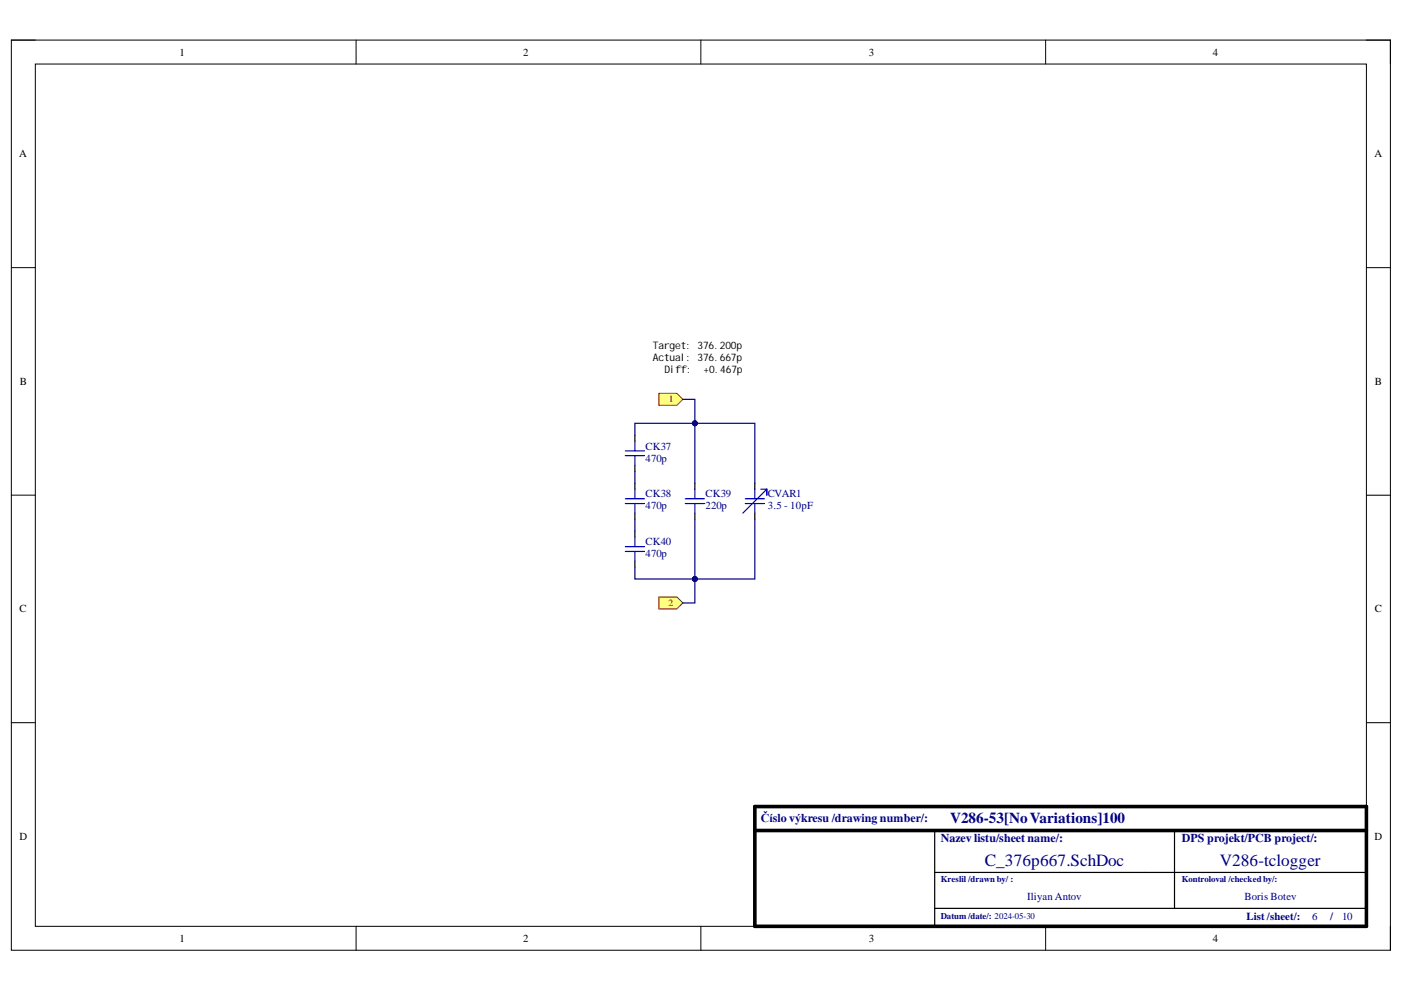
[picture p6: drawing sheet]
<svg xmlns="http://www.w3.org/2000/svg" width="297mm" height="210mm" viewBox="0 0 297 210" stroke-linecap="round" stroke-linejoin="round" font-family="sans-serif">
<path d="M2.4 8.5h291.8v192.6h-291.8z" fill="none" stroke="#000" stroke-width=".21"/>
<path d="M7.5 13.6h281.6v182.4h-281.6z" fill-rule="evenodd" fill="#fff"/>
<g fill="none" stroke="#000" stroke-width=".21">
<path d="M2.4 8.5h5.1M7.5 13.6h281.6v182.4h-281.6zM75.3 8.5v5.1M148.3 8.5v5.1M221.2 8.5v5.1M289.1 8.5h5.1v5.1M2.4 56.6h5.1M289.1 56.6h5.1M2.4 104.8h5.1M289.1 104.8h5.1M2.4 152.9h5.1M289.1 152.9h5.1"/>
<path d="M75.3 196v5.1M148.3 196v5.1M221.2 196v5.1M294.2 196v5.1"/>
</g>
<path d="M159.7 170.7h129.4v25.3h-129.4zM159.7 175.7h129.4" fill="none" stroke="#000" stroke-width=".76"/>
<path d="M197.8 175.7v20.3M248.5 175.7v16.5M197.8 184.6h91.3M197.8 192.2h91.3" fill="none" stroke="#000" stroke-width=".25"/>
<path d="M139.4 83.2h3.8l1.3 1.3-1.3 1.3h-3.8z" fill-rule="evenodd" fill="#ffff80"/>
<path d="M139.4 83.2h3.8l1.3 1.3-1.3 1.3h-3.8z" fill="none" stroke="#800000" stroke-width=".21"/>
<path d="M139.4 126.3h3.8l1.3 1.3-1.3 1.3h-3.8z" fill-rule="evenodd" fill="#ffff80"/>
<path d="M139.4 126.3h3.8l1.3 1.3-1.3 1.3h-3.8z" fill="none" stroke="#800000" stroke-width=".21"/>
<path d="M134.3 92.1v1.3M134.3 98.4v1.3M134.3 102.2v1.3M134.3 108.6v1.2M134.3 112.4v1.2M134.3 118.7v1.3M147 102.2v1.3M147 108.6v1.2M159.7 102.2v1.3M159.7 108.6v1.2" fill="none" stroke="#000" stroke-width=".25"/>
<g fill="none" stroke="#00f" stroke-width=".25">
<path d="M132.3 96.4h4.1M132.3 95.4h4.1M134.3 93.4v2M134.3 96.4v2M132.3 106.5h4.1M132.3 105.5h4.1M132.3 116.7h4.1M132.3 115.7h4.1M134.3 103.5v2M134.3 106.5v2.1M134.3 113.6v2.1M134.3 116.7v2"/>
<path d="M145 106.5h4M145 105.5h4M147 103.5v2M147 106.5v2.1M157.7 106.5h4M157.7 105.5h4M159.7 103.5v2M159.7 106.5v2.1M161 103.5h1.2M162.2 103.5l-5 5.1M162.2 103.5v1.3"/>
</g>
<path d="M136.9 71.8h20.3v7.6h-20.3z" fill-rule="evenodd" fill="#fff"/>
<path d="M136.9 71.8h20.3v7.6h-20.3z" fill="none" stroke="#fff" stroke-width=".21"/>
<path d="M134.3 99.7v2.5M134.3 109.8v2.6M159.7 109.8v12.7h-12.7" fill="none" stroke="#000080" stroke-width=".25"/>
<circle cx="147" cy="122.5" r=".51" fill="#000080"/>
<circle cx="147" cy="122.5" r=".51" fill="none" stroke="#000080" stroke-width=".21"/>
<path d="M147 109.8v12.7" fill="none" stroke="#000080" stroke-width=".25"/>
<circle cx="147" cy="122.5" r=".51" fill="#000080"/>
<circle cx="147" cy="122.5" r=".51" fill="none" stroke="#000080" stroke-width=".21"/>
<path d="M147 89.6v12.6" fill="none" stroke="#000080" stroke-width=".25"/>
<circle cx="147" cy="89.6" r=".51" fill="#000080"/>
<circle cx="147" cy="89.6" r=".51" fill="none" stroke="#000080" stroke-width=".21"/>
<path d="M134.3 92.1v-2.5h25.4v12.6" fill="none" stroke="#000080" stroke-width=".25"/>
<circle cx="147" cy="89.6" r=".51" fill="#000080"/>
<circle cx="147" cy="89.6" r=".51" fill="none" stroke="#000080" stroke-width=".21"/>
<path d="M144.5 84.5h2.5v5.1" fill="none" stroke="#000080" stroke-width=".25"/>
<circle cx="147" cy="89.6" r=".51" fill="#000080"/>
<circle cx="147" cy="89.6" r=".51" fill="none" stroke="#000080" stroke-width=".21"/>
<path d="M134.3 120v2.5h12.7v5.1h-2.5" fill="none" stroke="#000080" stroke-width=".25"/>
<circle cx="147" cy="122.5" r=".51" fill="#000080"/>
<circle cx="147" cy="122.5" r=".51" fill="none" stroke="#000080" stroke-width=".21"/>
<g font-size="3.6" fill="#000080">
<text x="208.3" y="183.2">C_376p667.SchDoc</text>
<text x="258.1" y="183.2">V286-tclogger</text>
</g>
<text font-size="3.2" fill="#000080" x="201" y="174.2">V286-53[NoVariations]100</text>
<g font-size="2.5" fill="#000080">
<text x="161" y="173.9">Číslo výkresu /drawing number/:</text>
<text x="199" y="178.2">Nazev listu/sheet name/:</text>
<text x="250" y="178.2">DPS projekt/PCB project/:</text>
</g>
<g font-size="2.3">
<text x="38" y="11.7">1</text>
<text x="110.7" y="11.7">2</text>
<text x="183.8" y="11.7">3</text>
<text x="256.6" y="11.7">4</text>
<text x="4.1" y="33.3">A</text>
<text x="290.8" y="33.3">A</text>
<text x="4.2" y="81.4">B</text>
<text x="290.9" y="81.4">B</text>
<text x="4.1" y="129.6">C</text>
<text x="290.9" y="129.6">C</text>
<text x="4.1" y="177.7">D</text>
<text x="290.8" y="177.7">D</text>
<text x="38" y="199.3">1</text>
<text x="110.7" y="199.3">2</text>
<text x="183.8" y="199.3">3</text>
<text x="256.6" y="199.3">4</text>
</g>
<g font-size="2.3" fill="#000080">
<text x="136.6" y="95.1">CK37</text>
<text x="136.6" y="97.7">470p</text>
<text x="136.6" y="105.3">CK38</text>
<text x="136.6" y="107.8">470p</text>
<text x="149.3" y="105.3">CK39</text>
<text x="149.3" y="107.8">220p</text>
<text x="162.5" y="105.3">CVAR1</text>
<text x="162.5" y="107.8">3.5 - 10pF</text>
<text x="136.6" y="115.4">CK40</text>
<text x="136.6" y="117.9">470p</text>
<text x="217.3" y="190.4">Iliyan Antov</text>
<text x="263.3" y="190.4">Boris Botev</text>
<text x="263.7" y="194.7">List /sheet/:</text>
<text x="277.6" y="194.7">6</text>
<text x="281.4" y="194.7">/</text>
<text x="283.9" y="194.7">10</text>
</g>
<g font-size="2.2">
<text x="138.1" y="73.8">Target: 376.200p</text>
<text x="138.1" y="76.4">Actual: 376.667p</text>
<text x="140.6" y="78.9">Diff:</text>
<text x="148.8" y="78.9">+0.467p</text>
</g>
<g font-size="2" fill="#800000">
<text x="141.5" y="85.2">1</text>
<text x="141.4" y="128.2">2</text>
</g>
<g font-size="1.9" fill="#000080">
<text x="199" y="186.7">Kreslil /drawn by/ :</text>
<text x="250" y="186.7">Kontroloval /checked by/:</text>
<text x="199" y="194.6">Datum /date/: 2024-05-30</text>
</g>
</svg>
